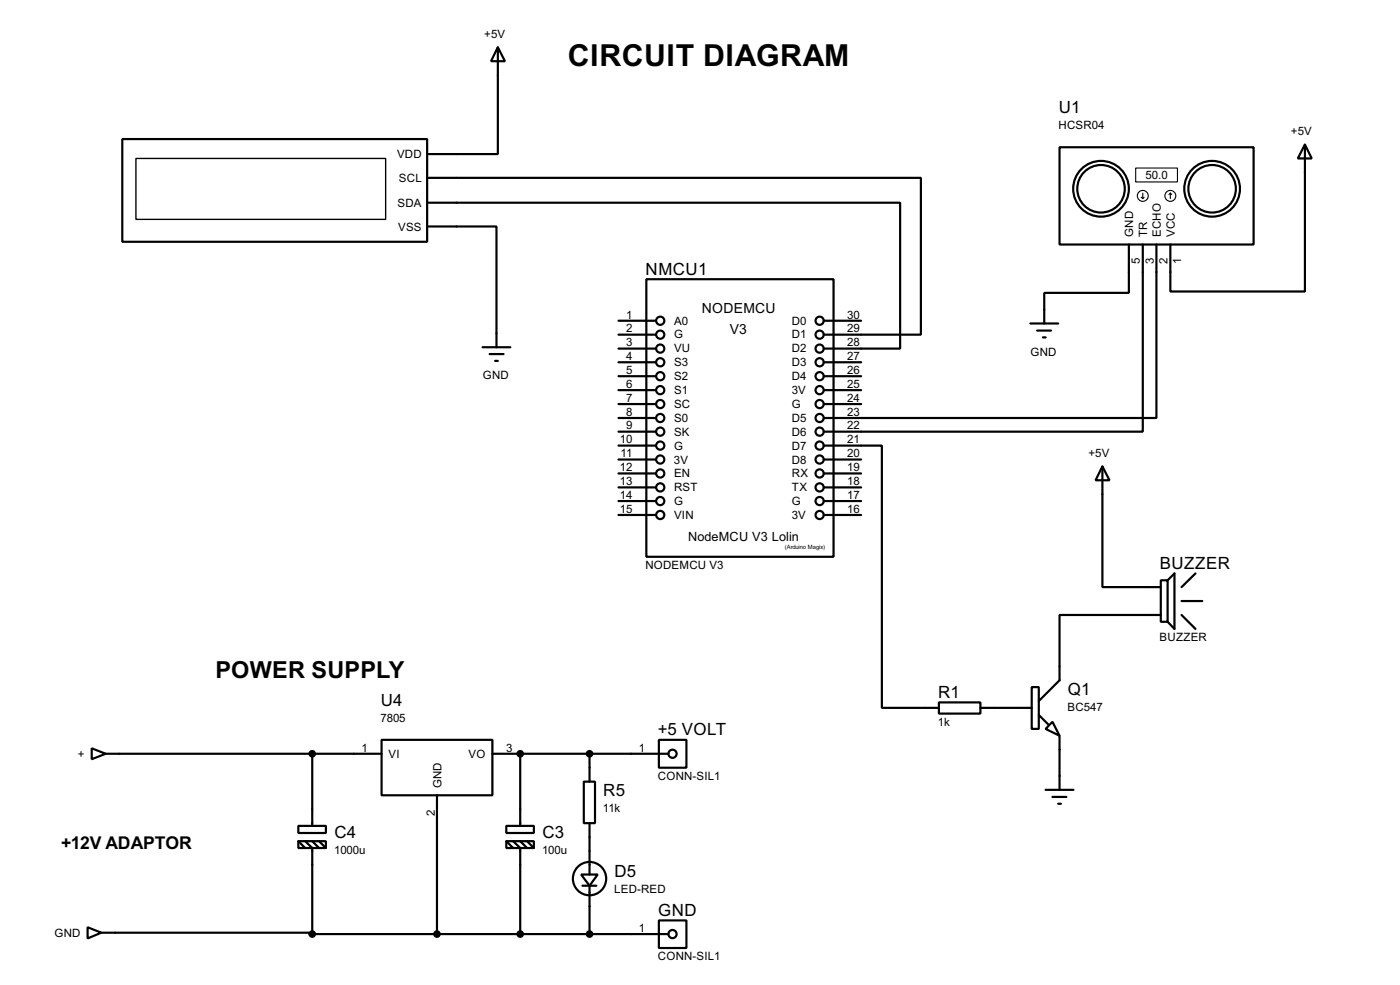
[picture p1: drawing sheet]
<svg xmlns="http://www.w3.org/2000/svg" width="256mm" height="180mm" viewBox="0 0 256 180" stroke-linecap="round" stroke-linejoin="round" font-family="sans-serif">
<g fill="none" stroke="#000" stroke-width=".4">
<path d="M91.2 8.7l1.3 2.5h-2.5zM91.2 8.7v19.5h-12.7M22.4 25.5h55.9v18.8h-55.9zM78.5 37.1h86.4v26.7h-14M78.5 32.6h90.2v28.7h-17.8M194.1 27h35.6v17.8h-35.6zM239.1 26.5l1.2 2.5h-2.5zM239.1 26.5v26.9h-24.7v-8.6M78.5 41.5h12.5v22.1M113.3 58.7h6.9M118.4 51.1h34.3v50.8h-34.3zM150.9 58.7h6.9"/>
<path d="M188.8 59.2h5.1M206.8 44.8v8.8h-15.5v5.6M209.4 44.8v34.2h-58.5M211.9 44.8v31.7h-61M88.4 63.6h5.1M89.7 64.8h2.6M90.7 66.1h.5M113.3 61.3h6.9M113.3 63.8h6.9M113.3 66.3h6.9M113.3 68.9h6.9M113.3 71.4h6.9"/>
<path d="M113.3 74h6.9M113.3 76.5h6.9M113.3 79h6.9M150.9 66.3h6.9M150.9 68.9h6.9M150.9 71.4h6.9M150.9 74h6.9M190 60.5h2.6M191.1 61.8h.5M113.3 81.6h6.9M113.3 84.1h6.9M113.3 86.7h6.9"/>
<path d="M113.3 89.2h6.9M113.3 91.7h6.9M113.3 94.3h6.9M150.9 81.6h10.7v48h10.4M150.9 84.1h6.9M150.9 86.7h6.9M150.9 89.2h6.9M150.9 91.7h6.9M150.9 94.3h6.9M202 85.4l1.3 2.5h-2.6zM202 85.4v22.1h10.7M212.7 106.2h1.2v7.6h-1.2z"/>
<path d="M212.7 112.6h-18.6v11.9l-3.8 3.8M213.9 106.2l1.3-1.2v10.1l-1.3-1.3M216.5 110h3.8M216.5 112.6l2.5 2.5M219 105l-2.5 2.5M16.8 137l2.6 1-2.6 1zM19.4 138h50.5M57.2 138v13.2M69.9 135.4h20.3v10.2h-20.3zM90.2 138h32.3M95.3 138v13.2M108 138v5.1"/>
<path d="M120.7 135.4h5.1v5.1h-5.1zM172 128.6h7.6v2h-7.6zM179.6 129.6h9.4M189 125.8h1.3v7.6h-1.3zM190.3 130.9l1.8 1.7M192.8 132.1l1.3 2.6-2.5-1.3zM194.1 134.7v9.9M54.7 151.2h5v1.3h-5zM54.7 154h5v1.2h-5zM54.7 154l1.2 1.2M55.9 154l1.3 1.2v15.8M57.2 154l1.3 1.2"/>
<path d="M58.5 154l1.2 1.2M80.1 145.6v25.4M92.8 151.2h5v1.3h-5zM92.8 154h5v1.2h-5zM92.8 154l1.2 1.2M94 154l1.3 1.2v15.8M95.3 154l1.3 1.2M96.6 154l1.2 1.2M107 143.1h2v7.6h-2zM108 150.7v9.4M191.6 144.6h5.1M192.8 145.9h2.6"/>
<path d="M193.9 147.1h.5M16.1 169.7l2.5 1-2.5 1.1zM18.6 170.7h38.1v.3h.5M57.2 171h65.3M106.5 160.1h3l-1.5 2zM106.7 162.1h2.6M108 162.1v8.9M120.7 168.5h5.1v5h-5.1z"/>
<circle cx="201.7" cy="34.6" r="5.1"/>
<circle cx="201.7" cy="34.6" r="4.4"/>
<circle cx="222" cy="34.6" r="5.1"/>
<circle cx="222" cy="34.6" r="4.4"/>
<circle cx="120.9" cy="58.7" r=".75"/>
<circle cx="150.1" cy="58.7" r=".75"/>
<circle cx="120.9" cy="68.9" r=".75"/>
<circle cx="120.9" cy="61.3" r=".75"/>
<circle cx="120.9" cy="76.5" r=".75"/>
<circle cx="120.9" cy="74" r=".75"/>
<circle cx="120.9" cy="71.4" r=".75"/>
<circle cx="120.9" cy="79" r=".75"/>
<circle cx="120.9" cy="66.3" r=".75"/>
<circle cx="120.9" cy="63.8" r=".75"/>
<circle cx="150.1" cy="76.5" r=".75"/>
<circle cx="150.1" cy="66.3" r=".75"/>
<circle cx="150.1" cy="68.9" r=".75"/>
<circle cx="150.1" cy="61.3" r=".75"/>
<circle cx="150.1" cy="74" r=".75"/>
<circle cx="150.1" cy="71.4" r=".75"/>
<circle cx="150.1" cy="79" r=".75"/>
<circle cx="150.1" cy="63.8" r=".75"/>
<circle cx="120.9" cy="84.1" r=".75"/>
<circle cx="120.9" cy="89.2" r=".75"/>
<circle cx="120.9" cy="94.3" r=".75"/>
<circle cx="120.9" cy="81.6" r=".75"/>
<circle cx="120.9" cy="86.7" r=".75"/>
<circle cx="120.9" cy="91.7" r=".75"/>
<circle cx="150.1" cy="81.6" r=".75"/>
<circle cx="150.1" cy="89.2" r=".75"/>
<circle cx="150.1" cy="94.3" r=".75"/>
<circle cx="150.1" cy="84.1" r=".75"/>
<circle cx="150.1" cy="91.7" r=".75"/>
<circle cx="150.1" cy="86.7" r=".75"/>
<circle cx="123.2" cy="138" r=".75"/>
<circle cx="108" cy="160.8" r="3.1"/>
<circle cx="123.2" cy="171" r=".75"/>
</g>
<circle cx="95.3" cy="138" r=".2" fill="#000"/>
<g fill="none" stroke="#000" stroke-width=".2">
<path d="M208.1 30.8h7.6v2.5h-7.6zM209.1 36.1l.3 .3M209.4 35.4v1M209.6 36.1l-.2 .3M214.4 35.4l-.2 .2M214.4 35.4l.3 .2M214.4 35.4v1"/>
<circle cx="209.3" cy="35.9" r="1"/>
<circle cx="214.4" cy="35.9" r="1"/>
</g>
<g fill="#000" stroke="#000" stroke-width=".4">
<circle cx="57.2" cy="138" r=".5"/>
<circle cx="95.3" cy="138" r=".5"/>
<circle cx="108" cy="138" r=".5"/>
<circle cx="57.2" cy="171" r=".5"/>
<circle cx="80" cy="171" r=".5"/>
<circle cx="95.3" cy="171" r=".5"/>
<circle cx="108" cy="171" r=".5"/>
</g>
<path d="M24.9 29h45.8v11.2h-45.8z" fill="none" stroke="#000" stroke-width=".25"/>
<text font-size="6.2" x="104" y="12">CIRCUIT DIAGRAM</text>
<text font-size="4.8" x="39.5" y="124.1">POWER SUPPLY</text>
<text font-size="3.6" x="11.2" y="155.4">+12V ADAPTOR</text>
<g font-size="3.5">
<text x="194" y="20.8">U1</text>
<text x="118.3" y="50.3">NMCU1</text>
<text x="212.5" y="104.2">BUZZER</text>
<text x="69.8" y="129.2">U4</text>
<text x="171.9" y="127.8">R1</text>
<text x="195.6" y="127.2">Q1</text>
<text x="120.5" y="134.6">+5 VOLT</text>
<text x="110.5" y="145.8">R5</text>
<text x="61.3" y="153.4">C4</text>
<text x="99.4" y="153.4">C3</text>
<text x="112.6" y="160.5">D5</text>
<text x="120.6" y="167.7">GND</text>
</g>
<g font-size="2.9">
<text x="128.6" y="57.3">NODEMCU</text>
<text x="133.7" y="61.1">V3</text>
</g>
<text font-size="2.6" x="126" y="99">NodeMCU V3 Lolin</text>
<g font-size="2.4">
<text x="88.7" y="6.9">+5V</text>
<text x="193.9" y="23.6">HCSR04</text>
<text x="72.7" y="29">VDD</text>
<text x="236.5" y="24.7">+5V</text>
<text x="73.1" y="33.3">SCL</text>
<text x="209.9" y="32.8">50.0</text>
<text x="72.8" y="37.9">SDA</text>
<text x="72.9" y="42.3">VSS</text>
<text x="207.6" y="43.4" transform="rotate(-90 207.6 43.4)">GND</text>
<text x="210.2" y="43.4" transform="rotate(-90 210.2 43.4)">TR</text>
<text x="212.7" y="43.4" transform="rotate(-90 212.7 43.4)">ECHO</text>
<text x="215.2" y="43.4" transform="rotate(-90 215.2 43.4)">VCC</text>
<text x="208.8" y="48.4" transform="rotate(-90 208.8 48.4)">5</text>
<text x="211.4" y="48.4" transform="rotate(-90 211.4 48.4)">3</text>
<text x="213.9" y="48.4" transform="rotate(-90 213.9 48.4)">2</text>
<text x="216.4" y="48.4" transform="rotate(-90 216.4 48.4)">1</text>
<text x="114.7" y="58.3">1</text>
<text x="123.5" y="59.5">A0</text>
<text x="145.1" y="59.5">D0</text>
<text x="155.2" y="58.3">30</text>
<text x="114.7" y="60.9">2</text>
<text x="114.7" y="63.4">3</text>
<text x="114.7" y="65.9">4</text>
<text x="123.5" y="62">G</text>
<text x="123.5" y="64.5">VU</text>
<text x="145.1" y="62">D1</text>
<text x="145.1" y="64.5">D2</text>
<text x="155.2" y="60.9">29</text>
<text x="155.2" y="63.4">28</text>
<text x="155.2" y="65.9">27</text>
<text x="188.8" y="65.1">GND</text>
<text x="88.4" y="69.4">GND</text>
<text x="114.7" y="68.4">5</text>
<text x="114.7" y="71">6</text>
<text x="123.5" y="67">S3</text>
<text x="123.5" y="69.6">S2</text>
<text x="145.1" y="67">D3</text>
<text x="145.1" y="69.6">D4</text>
<text x="155.2" y="68.4">26</text>
<text x="155.2" y="71">25</text>
<text x="114.7" y="73.6">7</text>
<text x="114.7" y="76.1">8</text>
<text x="123.5" y="72.2">S1</text>
<text x="123.5" y="74.7">SC</text>
<text x="123.5" y="77.2">S0</text>
<text x="145.1" y="72.2">3V</text>
<text x="145.1" y="74.7">G</text>
<text x="145.1" y="77.2">D5</text>
<text x="155.2" y="73.6">24</text>
<text x="155.2" y="76.1">23</text>
<text x="113.6" y="81.1">10</text>
<text x="113.7" y="83.7">11</text>
<text x="114.7" y="78.6">9</text>
<text x="123.5" y="79.7">SK</text>
<text x="123.5" y="82.3">G</text>
<text x="145.1" y="79.7">D6</text>
<text x="145.1" y="82.3">D7</text>
<text x="155.2" y="78.6">22</text>
<text x="155.2" y="81.1">21</text>
<text x="155.2" y="83.7">20</text>
<text x="199.4" y="83.6">+5V</text>
<text x="113.6" y="86.3">12</text>
<text x="113.6" y="88.8">13</text>
<text x="123.5" y="84.9">3V</text>
<text x="123.5" y="87.4">EN</text>
<text x="123.5" y="89.9">RST</text>
<text x="145.1" y="84.9">D8</text>
<text x="145.1" y="87.4">RX</text>
<text x="145.1" y="89.9">TX</text>
<text x="155.2" y="86.3">19</text>
<text x="155.2" y="88.8">18</text>
<text x="113.6" y="91.3">14</text>
<text x="113.6" y="93.8">15</text>
<text x="123.5" y="92.5">G</text>
<text x="123.5" y="95">VIN</text>
<text x="145.1" y="95">3V</text>
<text x="145.1" y="92.5">G</text>
<text x="155.2" y="91.3">17</text>
<text x="155.2" y="93.8">16</text>
<text x="118.2" y="104.1">NODEMCU V3</text>
<text x="212.4" y="117.3">BUZZER</text>
<text x="195.6" y="130.1">BC547</text>
<text x="66.2" y="137.6">1</text>
<text x="69.7" y="132.2">7805</text>
<text x="92.8" y="137.6">3</text>
<text x="117" y="137.6">1</text>
<text x="171.8" y="132.8">1k</text>
<text x="14.3" y="138.8">+</text>
<text x="71.2" y="138.8">VI</text>
<text x="85.8" y="138.8">VO</text>
<text x="120.5" y="142.7">CONN-SIL1</text>
<text x="79.7" y="149.2" transform="rotate(-90 79.7 149.2)">2</text>
<text x="80.9" y="144.3" transform="rotate(-90 80.9 144.3)">GND</text>
<text x="110.5" y="148.7">11k</text>
<text x="61.2" y="156.3">1000u</text>
<text x="99.3" y="156.3">100u</text>
<text x="112.5" y="163.4">LED-RED</text>
<text x="10" y="171.5">GND</text>
<text x="117" y="170.6">1</text>
<text x="120.5" y="175.7">CONN-SIL1</text>
</g>
<text font-size="1.2" x="143.8" y="100.4">(Arduino Magix)</text>
</svg>
